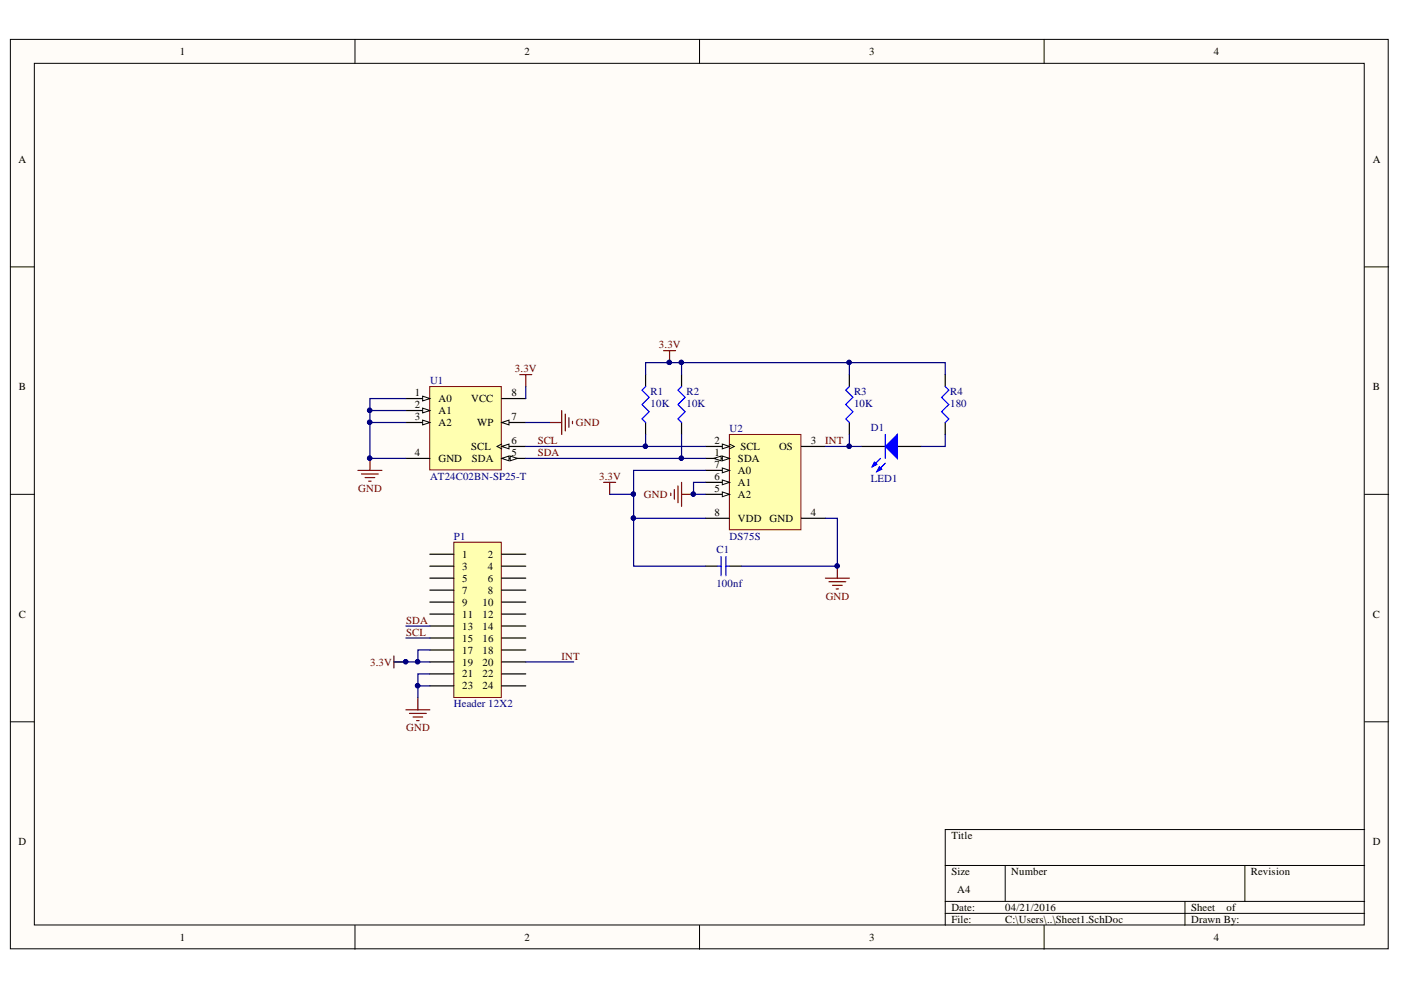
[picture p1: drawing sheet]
<svg xmlns="http://www.w3.org/2000/svg" width="297mm" height="210mm" viewBox="0 0 297 210" stroke-linecap="round" stroke-linejoin="round" font-family="sans-serif">
<g fill="#fffcf8" stroke="#000" stroke-width=".21">
<path d="M2.2 8.4h292.1v192.8h-292.1z"/>
<path d="M7.3 13.4h281.9v182.7h-281.9z"/>
</g>
<g fill="none" stroke="#000" stroke-width=".21">
<path d="M75.3 8.4v5M148.3 8.4v5M221.4 8.4v5M2.2 56.6h5.1M289.3 56.6h5.1M2.2 104.8h5.1M289.3 104.8h5.1M2.2 153h5.1M289.3 153h5.1M289.3 175.9h-88.9v20.3M75.3 196.2v5.1M148.3 196.2v5.1"/>
<path d="M200.4 183.5h88.9M200.4 191.1h88.9M200.4 193.7h88.9M213.1 183.5v7.6M221.4 196.2v5.1M251.2 191.1v5.1M263.9 183.5v7.6"/>
</g>
<path d="M91.1 82h15.2v17.6h-15.2z" fill="#ffffb0" stroke="#800000" stroke-width=".21"/>
<path d="M86.1 84.5h5" fill="none" stroke="#000" stroke-width=".25"/>
<path d="M89.6 84l1.5 .5-1.5 .5z" fill="#fffcf8"/>
<path d="M89.6 84l1.5 .5-1.5 .5z" fill="none" stroke="#000" stroke-width=".21"/>
<path d="M86.1 87h5" fill="none" stroke="#000" stroke-width=".25"/>
<path d="M89.6 86.5l1.5 .5-1.5 .5z" fill="#fffcf8"/>
<path d="M89.6 86.5l1.5 .5-1.5 .5z" fill="none" stroke="#000" stroke-width=".21"/>
<path d="M86.1 89.6h5" fill="none" stroke="#000" stroke-width=".25"/>
<path d="M89.6 89.1l1.5 .5-1.5 .5z" fill="#fffcf8"/>
<path d="M89.6 89.1l1.5 .5-1.5 .5z" fill="none" stroke="#000" stroke-width=".21"/>
<path d="M86.1 97.2h5M106.4 97.2h5.1" fill="none" stroke="#000" stroke-width=".25"/>
<path d="M106.4 97.2l1.5-.5v1z" fill="#fffcf8"/>
<path d="M106.4 97.2l1.5-.5v1z" fill="none" stroke="#000" stroke-width=".21"/>
<path d="M108.2 96.7l1.5 .5-1.5 .5z" fill="#fffcf8"/>
<path d="M106.4 94.1l-1 .6 1 .5M108.2 96.7l1.5 .5-1.5 .5z" fill="none" stroke="#000" stroke-width=".21"/>
<path d="M106.4 94.7h5.1" fill="none" stroke="#000" stroke-width=".25"/>
<path d="M106.4 94.7l1.5-.6v1.1z" fill="#fffcf8"/>
<path d="M106.4 94.7l1.5-.6v1.1z" fill="none" stroke="#000" stroke-width=".21"/>
<path d="M106.4 89.6h5.1" fill="none" stroke="#000" stroke-width=".25"/>
<path d="M106.4 89.6l1.5-.5v1z" fill="#fffcf8"/>
<path d="M106.4 89.6l1.5-.5v1z" fill="none" stroke="#000" stroke-width=".21"/>
<path d="M106.4 84.5h5.1" fill="none" stroke="#000" stroke-width=".25"/>
<path d="M154.6 92.1h15.2v20.2h-15.2z" fill="#ffffb0" stroke="#800000" stroke-width=".21"/>
<path d="M149.6 97.2h5.1" fill="none" stroke="#000" stroke-width=".25"/>
<path d="M153.1 96.7l1.6 .5-1.6 .5z" fill="#fffcf8"/>
<path d="M153.1 96.7l1.6 .5-1.6 .5z" fill="none" stroke="#000" stroke-width=".21"/>
<path d="M151.4 97.2l1.5-.5v1z" fill="#fffcf8"/>
<path d="M151.4 97.2l1.5-.5v1zM154.7 94.1l1 .6-1 .5" fill="none" stroke="#000" stroke-width=".21"/>
<path d="M149.6 94.7h5.1" fill="none" stroke="#000" stroke-width=".25"/>
<path d="M153.1 94.1l1.6 .6-1.6 .5z" fill="#fffcf8"/>
<path d="M153.1 94.1l1.6 .6-1.6 .5z" fill="none" stroke="#000" stroke-width=".21"/>
<path d="M169.9 94.7h5.1M149.6 104.8h5.1M169.9 109.9h5.1" fill="none" stroke="#000" stroke-width=".25"/>
<path d="M153.1 104.3l1.6 .5-1.6 .5z" fill="#fffcf8"/>
<path d="M153.1 104.3l1.6 .5-1.6 .5z" fill="none" stroke="#000" stroke-width=".21"/>
<path d="M149.6 102.3h5.1" fill="none" stroke="#000" stroke-width=".25"/>
<path d="M153.1 101.8l1.6 .5-1.6 .5z" fill="#fffcf8"/>
<path d="M153.1 101.8l1.6 .5-1.6 .5z" fill="none" stroke="#000" stroke-width=".21"/>
<path d="M149.6 99.7h5.1" fill="none" stroke="#000" stroke-width=".25"/>
<path d="M153.1 99.2l1.6 .5-1.6 .5z" fill="#fffcf8"/>
<path d="M153.1 99.2l1.6 .5-1.6 .5z" fill="none" stroke="#000" stroke-width=".21"/>
<path d="M136.9 79.4v2.6M144.5 79.4v2.6M180.1 79.4v2.6M200.4 79.4v2.6M136.9 89.6v2.5M144.5 89.6v2.5M180.1 89.6v2.5M182.6 94.7h5.1M190.2 94.7h5.1M200.4 89.6v2.5M149.6 109.9h5.1" fill="none" stroke="#000" stroke-width=".25"/>
<g fill="none" stroke="#800000" stroke-width=".25">
<path d="M110.2 79.4h2.5M111.5 79.4v2.6M140.7 74.3h2.5M142 74.3v2.6M75.9 99.7h5.1M78.4 97.2v2.5M116.5 89.6h2.6M119.1 87v5.1M119.9 87.8v3.6M120.6 88.6v2M121.4 89.3v.5M76.7 100.5h3.5"/>
<path d="M77.4 101.3h2M78.2 102h.5M128 102.3h2.5M129.3 102.3v2.5M142.2 104.6v.5M143 103.8v2M143.7 103v3.6M144.5 102.3v5M144.5 104.8h2.5M175 122.6h5.1M175.8 123.3h3.5M176.5 124.1h2.1"/>
<path d="M177.3 124.9h.5M177.5 120v2.6"/>
</g>
<g fill="#000080" stroke="#000080" stroke-width=".21">
<circle cx="78.4" cy="97.1" r=".46"/>
<circle cx="78.4" cy="89.5" r=".46"/>
<circle cx="136.8" cy="94.6" r=".46"/>
<circle cx="144.5" cy="97.1" r=".46"/>
<circle cx="141.9" cy="76.8" r=".46"/>
<circle cx="147" cy="104.8" r=".46"/>
<circle cx="177.5" cy="120" r=".46"/>
<circle cx="134.3" cy="104.8" r=".46"/>
<circle cx="78.4" cy="87" r=".47"/>
<circle cx="144.5" cy="76.8" r=".46"/>
<circle cx="180" cy="76.8" r=".46"/>
<circle cx="180" cy="94.6" r=".46"/>
</g>
<path d="M136.9 79.4v-2.5h7.6v2.5M144.5 76.9h35.6v2.5M180.1 76.9h20.3v2.5M78.4 89.6h7.7M86.1 84.5h-7.7v2.5M111.5 89.6h5M111.5 82v2.5M136.9 92.1v2.6M144.5 92.1v5.1M180.1 92.1v2.6h-5.1M129.3 104.8h5M149.6 102.3h-2.6v2.5h2.6" fill="none" stroke="#000080" stroke-width=".25"/>
<path d="M136.9 82l-.8 .7 1.5 1.5-1.5 1.6 1.5 1.5-1.5 1.5 .8 .8M144.5 82l-.8 .7 1.6 1.5-1.6 1.6 1.6 1.5-1.6 1.5 .8 .8M180.1 82l-.8 .7 1.5 1.5-1.5 1.6 1.5 1.5-1.5 1.5 .8 .8M200.4 82l.8 .7-1.6 1.5 1.6 1.6-1.6 1.5 1.6 1.5-.8 .8" fill="none" stroke="#00f" stroke-width=".25"/>
<path d="M187.7 94.7l2.5-2.6v5.1z" fill="#00f"/>
<path d="M186.7 97.2l-1.8 1.8M187.7 94.7l2.5-2.6v5.1zM187.7 98.2l-1.8 1.8" fill="none" stroke="#00f" stroke-width=".25"/>
<path d="M185.4 98l.5 .5-1 .5z" fill="#00f"/>
<path d="M185.4 98l.5 .5-1 .5z" fill="none" stroke="#00f" stroke-width=".25"/>
<path d="M186.4 99l.5 .5-1 .5z" fill="#00f"/>
<path d="M186.4 99l.5 .5-1 .5zM187.7 92.1v5.1" fill="none" stroke="#00f" stroke-width=".25"/>
<path d="M180.1 94.7h2.5M200.4 92.1v2.6h-5.1" fill="none" stroke="#000080" stroke-width=".25"/>
<circle cx="180" cy="94.6" r=".46" fill="#000080" stroke="#000080" stroke-width=".21"/>
<path d="M96.2 115h10.1v32.9h-10.1z" fill="#ffffb0" stroke="#800000" stroke-width=".21"/>
<g fill="none" stroke="#000" stroke-width=".25">
<path d="M91.1 117.5h5.1M106.4 117.5h5.1M91.1 120h5.1M91.1 122.6h5.1M91.1 125.1h5.1M91.1 127.7h5.1M91.1 130.2h5.1M91.1 132.7h5.1M91.1 135.3h5.1M91.1 137.8h5.1M106.4 120h5.1M106.4 122.6h5.1"/>
<path d="M106.4 125.1h5.1M106.4 127.7h5.1M106.4 130.2h5.1M106.4 132.7h5.1M106.4 135.3h5.1M106.4 137.8h5.1M149.6 120h2.5M154.7 120h2.5M91.1 140.3h5.1M91.1 142.9h5.1M91.1 145.4h5.1M106.4 140.3h5.1"/>
<path d="M106.4 142.9h5.1M106.4 145.4h5.1"/>
</g>
<path d="M83.5 139.1v2.5M83.5 140.3h2.6M86.1 150.5h5M86.8 151.3h3.6M87.6 152h2M88.3 152.8h.6M88.6 148v2.5" fill="none" stroke="#800000" stroke-width=".25"/>
<g fill="none" stroke="#000080" stroke-width=".25">
<path d="M86.1 87h-7.7v10.2h7.7M111.5 97.2h38.1M111.5 94.7h38.1M149.6 99.7h-15.3v10.2h15.3M134.3 109.9v10.1h15.3M175 109.9h2.5v10.1h-20.3M86.1 135.3h5M86.1 132.7h5M91.1 137.8h-2.5v2.5M83.5 140.3h7.6M88.6 145.4h2.5M91.1 142.9h-2.5v5.1"/>
<path d="M111.5 140.3h10.1"/>
</g>
<g fill="#000080" stroke="#000080" stroke-width=".21">
<circle cx="88.5" cy="145.4" r=".46"/>
<circle cx="86" cy="140.3" r=".46"/>
<circle cx="88.5" cy="140.3" r=".46"/>
<circle cx="134.3" cy="104.8" r=".46"/>
<circle cx="134.3" cy="109.8" r=".46"/>
<circle cx="177.5" cy="120" r=".46"/>
<circle cx="78.4" cy="87" r=".47"/>
<circle cx="78.4" cy="89.5" r=".46"/>
<circle cx="78.4" cy="97.1" r=".46"/>
<circle cx="144.5" cy="97.1" r=".46"/>
<circle cx="136.8" cy="94.6" r=".46"/>
</g>
<path d="M152.9 118v4.1M153.9 118v4.1M152.1 120h.8M153.9 120h.8" fill="none" stroke="#00f" stroke-width=".25"/>
<g font-size="2.3">
<text x="38.1" y="11.7">1</text>
<text x="111.2" y="11.7">2</text>
<text x="184.3" y="11.7">3</text>
<text x="257.4" y="11.7">4</text>
<text x="3.9" y="34.5">A</text>
<text x="291.1" y="34.5">A</text>
<text x="4" y="82.7">B</text>
<text x="88" y="84">1</text>
<text x="108.4" y="84">8</text>
<text x="291.1" y="82.7">B</text>
<text x="88" y="86.5">2</text>
<text x="88" y="89.1">3</text>
<text x="92.9" y="85.3">A0</text>
<text x="92.9" y="87.8">A1</text>
<text x="99.9" y="85.3">VCC</text>
<text x="108.4" y="89.1">7</text>
<text x="92.9" y="90.3">A2</text>
<text x="99.9" y="95.4">SCL</text>
<text x="101.1" y="90.3">WP</text>
<text x="108.4" y="94.1">6</text>
<text x="151.5" y="94.1">2</text>
<text x="157" y="95.4">SCL</text>
<text x="165.2" y="95.4">OS</text>
<text x="171.9" y="94.1">3</text>
<text x="88" y="96.7">4</text>
<text x="92.9" y="97.9">GND</text>
<text x="100" y="97.9">SDA</text>
<text x="108.4" y="96.7">5</text>
<text x="151.5" y="96.7">1</text>
<text x="151.5" y="101.7">6</text>
<text x="151.5" y="99.2">7</text>
<text x="156.5" y="97.9">SDA</text>
<text x="156.5" y="100.5">A0</text>
<text x="151.5" y="104.4">5</text>
<text x="156.5" y="105.6">A2</text>
<text x="156.5" y="103">A1</text>
<text x="151.5" y="109.4">8</text>
<text x="156.5" y="110.7">VDD</text>
<text x="163.1" y="110.7">GND</text>
<text x="171.9" y="109.4">4</text>
<text x="98" y="118.3">1</text>
<text x="103.4" y="118.3">2</text>
<text x="98" y="120.8">3</text>
<text x="98" y="123.4">5</text>
<text x="98" y="125.9">7</text>
<text x="103.4" y="120.8">4</text>
<text x="103.4" y="123.4">6</text>
<text x="103.4" y="125.9">8</text>
<text x="4" y="131">C</text>
<text x="98" y="128.4">9</text>
<text x="98" y="131">11</text>
<text x="102.3" y="128.4">10</text>
<text x="102.3" y="131">12</text>
<text x="291.1" y="131">C</text>
<text x="98" y="133.5">13</text>
<text x="98" y="136">15</text>
<text x="102.3" y="133.5">14</text>
<text x="102.3" y="136">16</text>
<text x="98" y="138.6">17</text>
<text x="98" y="141.1">19</text>
<text x="98" y="143.6">21</text>
<text x="102.3" y="138.6">18</text>
<text x="102.3" y="141.1">20</text>
<text x="102.3" y="143.6">22</text>
<text x="98" y="146.2">23</text>
<text x="102.3" y="146.2">24</text>
<text x="3.9" y="179.2">D</text>
<text x="201.7" y="177.9">Title</text>
<text x="291.1" y="179.2">D</text>
<text x="201.7" y="185.6">Size</text>
<text x="214.4" y="185.6">Number</text>
<text x="265.2" y="185.6">Revision</text>
<text x="203" y="189.4">A4</text>
<text x="201.7" y="193.2">Date:</text>
<text x="201.7" y="195.7">File:</text>
<text x="213.1" y="193.2">04/21/2016</text>
<text x="213.1" y="195.7">C:\Users\..\Sheet1.SchDoc</text>
<text x="252.5" y="193.2">Sheet</text>
<text x="252.5" y="195.7">Drawn By:</text>
<text x="260.1" y="193.2">of</text>
<text x="38.1" y="199.5">1</text>
<text x="111.2" y="199.5">2</text>
<text x="184.3" y="199.5">3</text>
<text x="257.4" y="199.5">4</text>
</g>
<g font-size="2.3" fill="#800000">
<text x="139.7" y="73.9">3.3V</text>
<text x="109.2" y="78.9">3.3V</text>
<text x="114" y="94.1">SCL</text>
<text x="122.1" y="90.3">GND</text>
<text x="175" y="94.1">INT</text>
<text x="114" y="96.7">SDA</text>
<text x="127" y="101.7">3.3V</text>
<text x="75.9" y="104.4">GND</text>
<text x="136.5" y="105.6">GND</text>
<text x="175.1" y="127.2">GND</text>
<text x="86.1" y="132.2">SDA</text>
<text x="86.1" y="134.8">SCL</text>
<text x="78.5" y="141.1">3.3V</text>
<text x="119.1" y="139.8">INT</text>
<text x="86.1" y="155.1">GND</text>
</g>
<g font-size="2.3" fill="#000080">
<text x="91.2" y="81.5">U1</text>
<text x="137.9" y="83.7">R1</text>
<text x="145.5" y="83.7">R2</text>
<text x="181.1" y="83.7">R3</text>
<text x="201.4" y="83.7">R4</text>
<text x="137.9" y="86.3">10K</text>
<text x="145.5" y="86.3">10K</text>
<text x="181.1" y="86.3">10K</text>
<text x="201.4" y="86.3">180</text>
<text x="154.7" y="91.6">U2</text>
<text x="184.6" y="91.3">D1</text>
<text x="91.2" y="101.7">AT24C02BN-SP25-T</text>
<text x="184.6" y="102.2">LED1</text>
<text x="96.2" y="114.5">P1</text>
<text x="151.9" y="117.3">C1</text>
<text x="154.7" y="114.5">DS75S</text>
<text x="151.9" y="124.4">100nf</text>
<text x="96.2" y="150">Header 12X2</text>
</g>
</svg>
